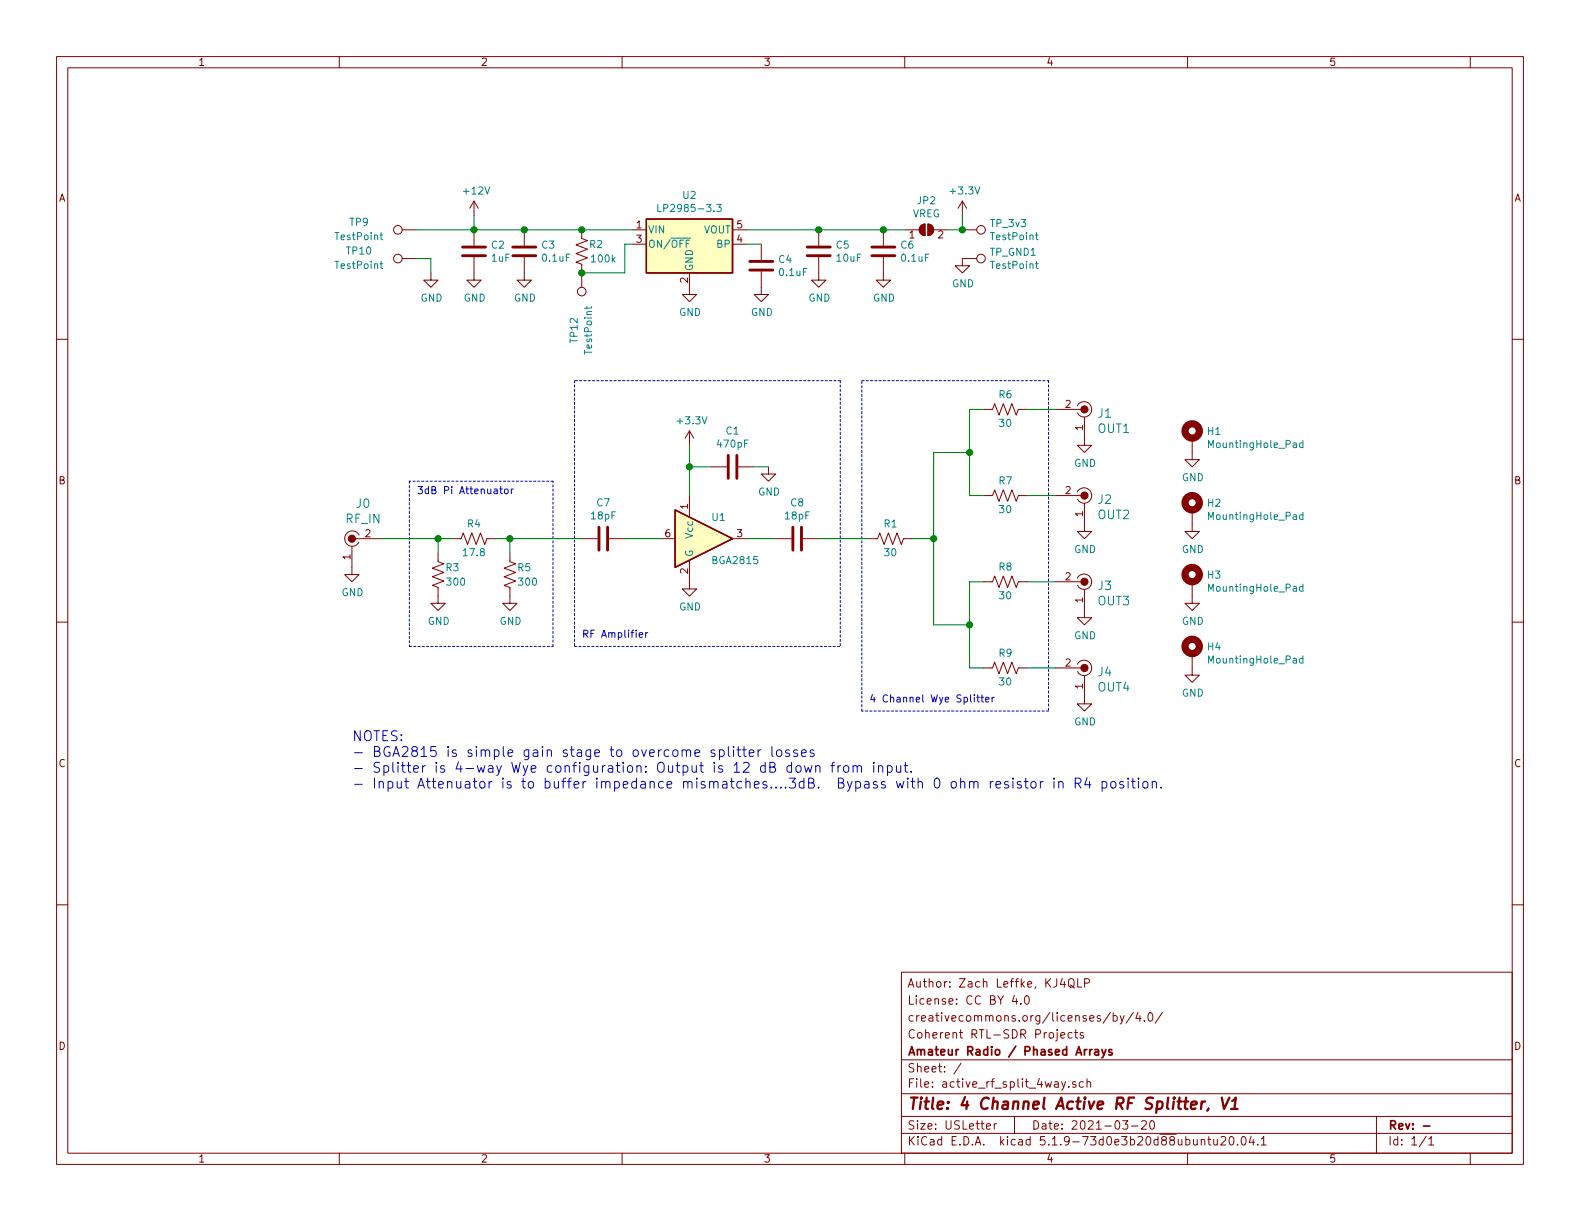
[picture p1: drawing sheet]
EESchema Schematic File Version 4
EELAYER 30 0
EELAYER END
$Descr USLetter 11000 8500
encoding utf-8
Sheet 1 1
Title "4 Channel Active RF Splitter, V1"
Date "2021-03-20"
Rev "-"
Comp "Amateur Radio / Phased Arrays"
Comment1 "Coherent RTL-SDR Projects"
Comment2 "creativecommons.org/licenses/by/4.0/"
Comment3 "License: CC BY 4.0"
Comment4 "Author: Zach Leffke, KJ4QLP"
$EndDescr
$Comp
L dk_Coaxial-Connectors-RF:0734120114 J1
U 1 1
P 7550 2850
F 0 "J1" H 7462 2825 60  0000 R CNN
F 1 "OUT1" H 7462 2719 60  0000 R CNN
F 2 "digikey-footprints:Molex_734120114_UMC_RF_CONN_Vertical" H 7750 3050 60  0001 L CNN
F 3 "https://www.molex.com/pdm_docs/sd/734120110_sd.pdf" H 7750 3150 60  0001 L CNN
F 4 "WM3894CT-ND" H 7750 3250 60  0001 L CNN "Digi-Key_PN"
F 5 "0734120114" H 7750 3350 60  0001 L CNN "MPN"
F 6 "Connectors, Interconnects" H 7750 3450 60  0001 L CNN "Category"
F 7 "Coaxial Connectors (RF)" H 7750 3550 60  0001 L CNN "Family"
F 8 "https://www.molex.com/pdm_docs/sd/734120110_sd.pdf" H 7750 3650 60  0001 L CNN "DK_Datasheet_Link"
F 9 "/product-detail/en/molex/0734120114/WM3894CT-ND/2421931" H 7750 3750 60  0001 L CNN "DK_Detail_Page"
F 10 "CONN UMC RCPT STR 50 OHM SMD" H 7750 3850 60  0001 L CNN "Description"
F 11 "Molex" H 7750 3950 60  0001 L CNN "Manufacturer"
F 12 "Active" H 7750 4050 60  0001 L CNN "Status"
	1    7550 2850
	-1   0    0    -1  
$EndComp
$Comp
L dk_Coaxial-Connectors-RF:0734120114 J2
U 1 1
P 7550 3450
F 0 "J2" H 7462 3425 60  0000 R CNN
F 1 "OUT2" H 7462 3319 60  0000 R CNN
F 2 "digikey-footprints:Molex_734120114_UMC_RF_CONN_Vertical" H 7750 3650 60  0001 L CNN
F 3 "https://www.molex.com/pdm_docs/sd/734120110_sd.pdf" H 7750 3750 60  0001 L CNN
F 4 "WM3894CT-ND" H 7750 3850 60  0001 L CNN "Digi-Key_PN"
F 5 "0734120114" H 7750 3950 60  0001 L CNN "MPN"
F 6 "Connectors, Interconnects" H 7750 4050 60  0001 L CNN "Category"
F 7 "Coaxial Connectors (RF)" H 7750 4150 60  0001 L CNN "Family"
F 8 "https://www.molex.com/pdm_docs/sd/734120110_sd.pdf" H 7750 4250 60  0001 L CNN "DK_Datasheet_Link"
F 9 "/product-detail/en/molex/0734120114/WM3894CT-ND/2421931" H 7750 4350 60  0001 L CNN "DK_Detail_Page"
F 10 "CONN UMC RCPT STR 50 OHM SMD" H 7750 4450 60  0001 L CNN "Description"
F 11 "Molex" H 7750 4550 60  0001 L CNN "Manufacturer"
F 12 "Active" H 7750 4650 60  0001 L CNN "Status"
	1    7550 3450
	-1   0    0    -1  
$EndComp
$Comp
L dk_Coaxial-Connectors-RF:0734120114 J3
U 1 1
P 7550 4050
F 0 "J3" H 7462 4025 60  0000 R CNN
F 1 "OUT3" H 7462 3919 60  0000 R CNN
F 2 "digikey-footprints:Molex_734120114_UMC_RF_CONN_Vertical" H 7750 4250 60  0001 L CNN
F 3 "https://www.molex.com/pdm_docs/sd/734120110_sd.pdf" H 7750 4350 60  0001 L CNN
F 4 "WM3894CT-ND" H 7750 4450 60  0001 L CNN "Digi-Key_PN"
F 5 "0734120114" H 7750 4550 60  0001 L CNN "MPN"
F 6 "Connectors, Interconnects" H 7750 4650 60  0001 L CNN "Category"
F 7 "Coaxial Connectors (RF)" H 7750 4750 60  0001 L CNN "Family"
F 8 "https://www.molex.com/pdm_docs/sd/734120110_sd.pdf" H 7750 4850 60  0001 L CNN "DK_Datasheet_Link"
F 9 "/product-detail/en/molex/0734120114/WM3894CT-ND/2421931" H 7750 4950 60  0001 L CNN "DK_Detail_Page"
F 10 "CONN UMC RCPT STR 50 OHM SMD" H 7750 5050 60  0001 L CNN "Description"
F 11 "Molex" H 7750 5150 60  0001 L CNN "Manufacturer"
F 12 "Active" H 7750 5250 60  0001 L CNN "Status"
	1    7550 4050
	-1   0    0    -1  
$EndComp
$Comp
L dk_Coaxial-Connectors-RF:0734120114 J4
U 1 1
P 7550 4650
F 0 "J4" H 7462 4625 60  0000 R CNN
F 1 "OUT4" H 7462 4519 60  0000 R CNN
F 2 "digikey-footprints:Molex_734120114_UMC_RF_CONN_Vertical" H 7750 4850 60  0001 L CNN
F 3 "https://www.molex.com/pdm_docs/sd/734120110_sd.pdf" H 7750 4950 60  0001 L CNN
F 4 "WM3894CT-ND" H 7750 5050 60  0001 L CNN "Digi-Key_PN"
F 5 "0734120114" H 7750 5150 60  0001 L CNN "MPN"
F 6 "Connectors, Interconnects" H 7750 5250 60  0001 L CNN "Category"
F 7 "Coaxial Connectors (RF)" H 7750 5350 60  0001 L CNN "Family"
F 8 "https://www.molex.com/pdm_docs/sd/734120110_sd.pdf" H 7750 5450 60  0001 L CNN "DK_Datasheet_Link"
F 9 "/product-detail/en/molex/0734120114/WM3894CT-ND/2421931" H 7750 5550 60  0001 L CNN "DK_Detail_Page"
F 10 "CONN UMC RCPT STR 50 OHM SMD" H 7750 5650 60  0001 L CNN "Description"
F 11 "Molex" H 7750 5750 60  0001 L CNN "Manufacturer"
F 12 "Active" H 7750 5850 60  0001 L CNN "Status"
	1    7550 4650
	-1   0    0    -1  
$EndComp
$Comp
L power:GND #PWR01
U 1 1
P 7550 3050
F 0 "#PWR01" H 7550 2800 50  0001 C CNN
F 1 "GND" H 7555 2877 50  0000 C CNN
F 2 "" H 7550 3050 50  0001 C CNN
F 3 "" H 7550 3050 50  0001 C CNN
	1    7550 3050
	1    0    0    -1  
$EndComp
$Comp
L power:GND #PWR02
U 1 1
P 7550 3650
F 0 "#PWR02" H 7550 3400 50  0001 C CNN
F 1 "GND" H 7555 3477 50  0000 C CNN
F 2 "" H 7550 3650 50  0001 C CNN
F 3 "" H 7550 3650 50  0001 C CNN
	1    7550 3650
	1    0    0    -1  
$EndComp
$Comp
L power:GND #PWR03
U 1 1
P 7550 4250
F 0 "#PWR03" H 7550 4000 50  0001 C CNN
F 1 "GND" H 7555 4077 50  0000 C CNN
F 2 "" H 7550 4250 50  0001 C CNN
F 3 "" H 7550 4250 50  0001 C CNN
	1    7550 4250
	1    0    0    -1  
$EndComp
$Comp
L power:GND #PWR04
U 1 1
P 7550 4850
F 0 "#PWR04" H 7550 4600 50  0001 C CNN
F 1 "GND" H 7555 4677 50  0000 C CNN
F 2 "" H 7550 4850 50  0001 C CNN
F 3 "" H 7550 4850 50  0001 C CNN
	1    7550 4850
	1    0    0    -1  
$EndComp
$Comp
L dk_Coaxial-Connectors-RF:0734120114 J0
U 1 1
P 2450 3750
F 0 "J0" H 2528 3997 60  0000 C CNN
F 1 "RF_IN" H 2528 3891 60  0000 C CNN
F 2 "digikey-footprints:Molex_734120114_UMC_RF_CONN_Vertical" H 2650 3950 60  0001 L CNN
F 3 "https://www.molex.com/pdm_docs/sd/734120110_sd.pdf" H 2650 4050 60  0001 L CNN
F 4 "WM3894CT-ND" H 2650 4150 60  0001 L CNN "Digi-Key_PN"
F 5 "0734120114" H 2650 4250 60  0001 L CNN "MPN"
F 6 "Connectors, Interconnects" H 2650 4350 60  0001 L CNN "Category"
F 7 "Coaxial Connectors (RF)" H 2650 4450 60  0001 L CNN "Family"
F 8 "https://www.molex.com/pdm_docs/sd/734120110_sd.pdf" H 2650 4550 60  0001 L CNN "DK_Datasheet_Link"
F 9 "/product-detail/en/molex/0734120114/WM3894CT-ND/2421931" H 2650 4650 60  0001 L CNN "DK_Detail_Page"
F 10 "CONN UMC RCPT STR 50 OHM SMD" H 2650 4750 60  0001 L CNN "Description"
F 11 "Molex" H 2650 4850 60  0001 L CNN "Manufacturer"
F 12 "Active" H 2650 4950 60  0001 L CNN "Status"
	1    2450 3750
	1    0    0    -1  
$EndComp
$Comp
L power:GND #PWR05
U 1 1
P 2450 3950
F 0 "#PWR05" H 2450 3700 50  0001 C CNN
F 1 "GND" H 2455 3777 50  0000 C CNN
F 2 "" H 2450 3950 50  0001 C CNN
F 3 "" H 2450 3950 50  0001 C CNN
	1    2450 3950
	1    0    0    -1  
$EndComp
Text Notes 2450 5500 0    69   ~ 0
NOTES:\n- BGA2815 is simple gain stage to overcome splitter losses\n- Splitter is 4-way Wye configuration: Output is 12 dB down from input.\n- Input Attenuator is to buffer impedance mismatches....3dB.  Bypass with 0 ohm resistor in R4 position.
$Comp
L Device:R_US R1
U 1 1
P 6200 3750
F 0 "R1" V 6300 3750 50  0000 C CNN
F 1 "30" V 6100 3750 50  0000 C CNN
F 2 "Resistor_SMD:R_0805_2012Metric" V 6240 3740 50  0001 C CNN
F 3 "~" H 6200 3750 50  0001 C CNN
	1    6200 3750
	0    -1   -1   0   
$EndComp
$Comp
L power:+3.3V #PWR0101
U 1 1
P 4800 3100
F 0 "#PWR0101" H 4800 2950 50  0001 C CNN
F 1 "+3.3V" H 4815 3273 50  0000 C CNN
F 2 "" H 4800 3100 50  0001 C CNN
F 3 "" H 4800 3100 50  0001 C CNN
	1    4800 3100
	1    0    0    -1  
$EndComp
$Comp
L power:GND #PWR0102
U 1 1
P 4800 4050
F 0 "#PWR0102" H 4800 3800 50  0001 C CNN
F 1 "GND" H 4805 3877 50  0000 C CNN
F 2 "" H 4800 4050 50  0001 C CNN
F 3 "" H 4800 4050 50  0001 C CNN
	1    4800 4050
	1    0    0    -1  
$EndComp
$Comp
L Device:C C1
U 1 1
P 5100 3250
F 0 "C1" V 4848 3250 50  0000 C CNN
F 1 "470pF" V 4939 3250 50  0000 C CNN
F 2 "Capacitor_SMD:C_0805_2012Metric" H 5138 3100 50  0001 C CNN
F 3 "~" H 5100 3250 50  0001 C CNN
	1    5100 3250
	0    1    1    0   
$EndComp
$Comp
L power:GND #PWR0104
U 1 1
P 5350 3250
F 0 "#PWR0104" H 5350 3000 50  0001 C CNN
F 1 "GND" H 5355 3077 50  0000 C CNN
F 2 "" H 5350 3250 50  0001 C CNN
F 3 "" H 5350 3250 50  0001 C CNN
	1    5350 3250
	1    0    0    -1  
$EndComp
Wire Wire Line
	4800 3100 4800 3250
Wire Wire Line
	4950 3250 4800 3250
Connection ~ 4800 3250
Wire Wire Line
	4800 3250 4800 3450
Wire Wire Line
	5250 3250 5350 3250
$Comp
L Mechanical:MountingHole_Pad H1
U 1 1
P 8300 3050
F 0 "H1" H 8400 3099 50  0000 L CNN
F 1 "MountingHole_Pad" H 8400 3008 50  0000 L CNN
F 2 "MountingHole:MountingHole_2.2mm_M2_Pad_Via" H 8300 3050 50  0001 C CNN
F 3 "~" H 8300 3050 50  0001 C CNN
	1    8300 3050
	1    0    0    -1  
$EndComp
$Comp
L power:GND #PWR0112
U 1 1
P 8300 3150
F 0 "#PWR0112" H 8300 2900 50  0001 C CNN
F 1 "GND" H 8305 2977 50  0000 C CNN
F 2 "" H 8300 3150 50  0001 C CNN
F 3 "" H 8300 3150 50  0001 C CNN
	1    8300 3150
	1    0    0    -1  
$EndComp
$Comp
L Mechanical:MountingHole_Pad H2
U 1 1
P 8300 3550
F 0 "H2" H 8400 3599 50  0000 L CNN
F 1 "MountingHole_Pad" H 8400 3508 50  0000 L CNN
F 2 "MountingHole:MountingHole_2.2mm_M2_Pad_Via" H 8300 3550 50  0001 C CNN
F 3 "~" H 8300 3550 50  0001 C CNN
	1    8300 3550
	1    0    0    -1  
$EndComp
$Comp
L power:GND #PWR06
U 1 1
P 8300 3650
F 0 "#PWR06" H 8300 3400 50  0001 C CNN
F 1 "GND" H 8305 3477 50  0000 C CNN
F 2 "" H 8300 3650 50  0001 C CNN
F 3 "" H 8300 3650 50  0001 C CNN
	1    8300 3650
	1    0    0    -1  
$EndComp
$Comp
L Mechanical:MountingHole_Pad H3
U 1 1
P 8300 4050
F 0 "H3" H 8400 4099 50  0000 L CNN
F 1 "MountingHole_Pad" H 8400 4008 50  0000 L CNN
F 2 "MountingHole:MountingHole_2.2mm_M2_Pad_Via" H 8300 4050 50  0001 C CNN
F 3 "~" H 8300 4050 50  0001 C CNN
	1    8300 4050
	1    0    0    -1  
$EndComp
$Comp
L power:GND #PWR07
U 1 1
P 8300 4150
F 0 "#PWR07" H 8300 3900 50  0001 C CNN
F 1 "GND" H 8305 3977 50  0000 C CNN
F 2 "" H 8300 4150 50  0001 C CNN
F 3 "" H 8300 4150 50  0001 C CNN
	1    8300 4150
	1    0    0    -1  
$EndComp
$Comp
L Mechanical:MountingHole_Pad H4
U 1 1
P 8300 4550
F 0 "H4" H 8400 4599 50  0000 L CNN
F 1 "MountingHole_Pad" H 8400 4508 50  0000 L CNN
F 2 "MountingHole:MountingHole_2.2mm_M2_Pad_Via" H 8300 4550 50  0001 C CNN
F 3 "~" H 8300 4550 50  0001 C CNN
	1    8300 4550
	1    0    0    -1  
$EndComp
$Comp
L power:GND #PWR08
U 1 1
P 8300 4650
F 0 "#PWR08" H 8300 4400 50  0001 C CNN
F 1 "GND" H 8305 4477 50  0000 C CNN
F 2 "" H 8300 4650 50  0001 C CNN
F 3 "" H 8300 4650 50  0001 C CNN
	1    8300 4650
	1    0    0    -1  
$EndComp
$Comp
L Device:R_US R6
U 1 1
P 7000 2850
F 0 "R6" V 7100 2850 50  0000 C CNN
F 1 "30" V 6900 2850 50  0000 C CNN
F 2 "Resistor_SMD:R_0805_2012Metric" V 7040 2840 50  0001 C CNN
F 3 "~" H 7000 2850 50  0001 C CNN
	1    7000 2850
	0    -1   -1   0   
$EndComp
$Comp
L Device:R_US R7
U 1 1
P 7000 3450
F 0 "R7" V 7100 3450 50  0000 C CNN
F 1 "30" V 6900 3450 50  0000 C CNN
F 2 "Resistor_SMD:R_0805_2012Metric" V 7040 3440 50  0001 C CNN
F 3 "~" H 7000 3450 50  0001 C CNN
	1    7000 3450
	0    -1   -1   0   
$EndComp
$Comp
L Device:R_US R8
U 1 1
P 7000 4050
F 0 "R8" V 7100 4050 50  0000 C CNN
F 1 "30" V 6900 4050 50  0000 C CNN
F 2 "Resistor_SMD:R_0805_2012Metric" V 7040 4040 50  0001 C CNN
F 3 "~" H 7000 4050 50  0001 C CNN
	1    7000 4050
	0    -1   -1   0   
$EndComp
$Comp
L Device:R_US R9
U 1 1
P 7000 4650
F 0 "R9" V 7100 4650 50  0000 C CNN
F 1 "30" V 6900 4650 50  0000 C CNN
F 2 "Resistor_SMD:R_0805_2012Metric" V 7040 4640 50  0001 C CNN
F 3 "~" H 7000 4650 50  0001 C CNN
	1    7000 4650
	0    -1   -1   0   
$EndComp
Wire Wire Line
	7150 2850 7350 2850
Wire Wire Line
	7150 3450 7350 3450
Wire Wire Line
	7150 4050 7350 4050
Wire Wire Line
	7150 4650 7350 4650
Wire Wire Line
	6850 2850 6750 2850
Wire Wire Line
	6750 2850 6750 3150
Wire Wire Line
	6750 3450 6850 3450
Wire Wire Line
	6850 4050 6750 4050
Wire Wire Line
	6750 4050 6750 4350
Wire Wire Line
	6750 4650 6850 4650
Wire Wire Line
	6350 3750 6500 3750
Wire Wire Line
	6500 3750 6500 3150
Wire Wire Line
	6500 3150 6750 3150
Connection ~ 6750 3150
Wire Wire Line
	6750 3150 6750 3450
Wire Wire Line
	6500 3750 6500 4350
Wire Wire Line
	6500 4350 6750 4350
Connection ~ 6500 3750
Connection ~ 6750 4350
Wire Wire Line
	6750 4350 6750 4650
$Comp
L Device:R_US R4
U 1 1
P 3300 3750
F 0 "R4" V 3400 3750 50  0000 C CNN
F 1 "17.8" V 3200 3750 50  0000 C CNN
F 2 "Resistor_SMD:R_0805_2012Metric" V 3340 3740 50  0001 C CNN
F 3 "~" H 3300 3750 50  0001 C CNN
	1    3300 3750
	0    -1   -1   0   
$EndComp
$Comp
L Device:R_US R3
U 1 1
P 3050 4000
F 0 "R3" H 3150 4050 50  0000 C CNN
F 1 "300" H 3100 3950 50  0000 L CNN
F 2 "Resistor_SMD:R_0805_2012Metric" V 3090 3990 50  0001 C CNN
F 3 "~" H 3050 4000 50  0001 C CNN
	1    3050 4000
	1    0    0    -1  
$EndComp
$Comp
L Device:R_US R5
U 1 1
P 3550 4000
F 0 "R5" H 3650 4050 50  0000 C CNN
F 1 "300" H 3600 3950 50  0000 L CNN
F 2 "Resistor_SMD:R_0805_2012Metric" V 3590 3990 50  0001 C CNN
F 3 "~" H 3550 4000 50  0001 C CNN
	1    3550 4000
	1    0    0    -1  
$EndComp
$Comp
L power:GND #PWR0103
U 1 1
P 3550 4150
F 0 "#PWR0103" H 3550 3900 50  0001 C CNN
F 1 "GND" H 3555 3977 50  0000 C CNN
F 2 "" H 3550 4150 50  0001 C CNN
F 3 "" H 3550 4150 50  0001 C CNN
	1    3550 4150
	1    0    0    -1  
$EndComp
$Comp
L power:GND #PWR0105
U 1 1
P 3050 4150
F 0 "#PWR0105" H 3050 3900 50  0001 C CNN
F 1 "GND" H 3055 3977 50  0000 C CNN
F 2 "" H 3050 4150 50  0001 C CNN
F 3 "" H 3050 4150 50  0001 C CNN
	1    3050 4150
	1    0    0    -1  
$EndComp
Wire Wire Line
	4600 3750 4350 3750
Wire Wire Line
	3550 3850 3550 3750
Connection ~ 3550 3750
Wire Wire Line
	3550 3750 3450 3750
Wire Wire Line
	3150 3750 3050 3750
Wire Wire Line
	3050 3750 3050 3850
Wire Wire Line
	3050 3750 2650 3750
Connection ~ 3050 3750
$Comp
L Device:C C8
U 1 1
P 5550 3750
F 0 "C8" V 5298 3750 50  0000 C CNN
F 1 "18pF" V 5389 3750 50  0000 C CNN
F 2 "Capacitor_SMD:C_0805_2012Metric" H 5588 3600 50  0001 C CNN
F 3 "~" H 5550 3750 50  0001 C CNN
	1    5550 3750
	0    1    1    0   
$EndComp
$Comp
L Device:C C7
U 1 1
P 4200 3750
F 0 "C7" V 3948 3750 50  0000 C CNN
F 1 "18pF" V 4039 3750 50  0000 C CNN
F 2 "Capacitor_SMD:C_0805_2012Metric" H 4238 3600 50  0001 C CNN
F 3 "~" H 4200 3750 50  0001 C CNN
	1    4200 3750
	0    1    1    0   
$EndComp
Wire Wire Line
	5700 3750 6050 3750
Wire Wire Line
	5400 3750 5200 3750
Wire Wire Line
	4050 3750 3550 3750
$Comp
L Regulator_Linear:LP2985-3.3 U2
U 1 1
P 4800 1700
F 0 "U2" H 4800 2042 50  0000 C CNN
F 1 "LP2985-3.3" H 4800 1951 50  0000 C CNN
F 2 "Package_TO_SOT_SMD:SOT-23-5" H 4800 2025 50  0001 C CNN
F 3 "http://www.ti.com/lit/ds/symlink/lp2985.pdf" H 4800 1700 50  0001 C CNN
	1    4800 1700
	1    0    0    -1  
$EndComp
Connection ~ 4050 1900
$Comp
L Connector:TestPoint TP12
U 1 1
P 4050 1900
F 0 "TP12" V 4100 2300 50  0000 C CNN
F 1 "TestPoint" V 4000 2300 50  0000 C CNN
F 2 "TestPoint:TestPoint_Pad_2.0x2.0mm" H 4250 1900 50  0001 C CNN
F 3 "~" H 4250 1900 50  0001 C CNN
	1    4050 1900
	-1   0    0    1   
$EndComp
Wire Wire Line
	6700 1600 6700 1500
Wire Wire Line
	6600 1600 6700 1600
Connection ~ 6150 1600
Wire Wire Line
	6150 1600 6300 1600
$Comp
L power:+3.3V #PWR017
U 1 1
P 6700 1500
F 0 "#PWR017" H 6700 1350 50  0001 C CNN
F 1 "+3.3V" H 6715 1673 50  0000 C CNN
F 2 "" H 6700 1500 50  0001 C CNN
F 3 "" H 6700 1500 50  0001 C CNN
	1    6700 1500
	1    0    0    -1  
$EndComp
$Comp
L Jumper:SolderJumper_2_Open JP2
U 1 1
P 6450 1600
F 0 "JP2" H 6450 1805 50  0000 C CNN
F 1 "VREG" H 6450 1714 50  0000 C CNN
F 2 "Jumper:SolderJumper-2_P1.3mm_Open_RoundedPad1.0x1.5mm" H 6450 1600 50  0001 C CNN
F 3 "~" H 6450 1600 50  0001 C CNN
	1    6450 1600
	1    0    0    -1  
$EndComp
Wire Wire Line
	3000 1800 3000 1900
Wire Wire Line
	2900 1800 3000 1800
$Comp
L Connector:TestPoint TP10
U 1 1
P 2900 1800
F 0 "TP10" V 2950 2200 50  0000 C CNN
F 1 "TestPoint" V 2850 2200 50  0000 C CNN
F 2 "TestPoint:TestPoint_Pad_2.0x2.0mm" H 3100 1800 50  0001 C CNN
F 3 "~" H 3100 1800 50  0001 C CNN
	1    2900 1800
	0    -1   -1   0   
$EndComp
$Comp
L power:GND #PWR09
U 1 1
P 3000 1900
F 0 "#PWR09" H 3000 1650 50  0001 C CNN
F 1 "GND" H 3005 1727 50  0000 C CNN
F 2 "" H 3000 1900 50  0001 C CNN
F 3 "" H 3000 1900 50  0001 C CNN
	1    3000 1900
	1    0    0    -1  
$EndComp
Wire Wire Line
	3300 1500 3300 1600
$Comp
L power:+12V #PWR010
U 1 1
P 3300 1500
F 0 "#PWR010" H 3300 1350 50  0001 C CNN
F 1 "+12V" H 3315 1673 50  0000 C CNN
F 2 "" H 3300 1500 50  0001 C CNN
F 3 "" H 3300 1500 50  0001 C CNN
	1    3300 1500
	1    0    0    -1  
$EndComp
Connection ~ 3300 1600
Wire Wire Line
	2900 1600 3300 1600
$Comp
L Connector:TestPoint TP9
U 1 1
P 2900 1600
F 0 "TP9" V 2950 2000 50  0000 C CNN
F 1 "TestPoint" V 2850 2000 50  0000 C CNN
F 2 "TestPoint:TestPoint_Pad_2.0x2.0mm" H 3100 1600 50  0001 C CNN
F 3 "~" H 3100 1600 50  0001 C CNN
	1    2900 1600
	0    -1   -1   0   
$EndComp
$Comp
L power:GND #PWR016
U 1 1
P 6150 1900
F 0 "#PWR016" H 6150 1650 50  0001 C CNN
F 1 "GND" H 6155 1727 50  0000 C CNN
F 2 "" H 6150 1900 50  0001 C CNN
F 3 "" H 6150 1900 50  0001 C CNN
	1    6150 1900
	1    0    0    -1  
$EndComp
$Comp
L power:GND #PWR015
U 1 1
P 5700 1900
F 0 "#PWR015" H 5700 1650 50  0001 C CNN
F 1 "GND" H 5705 1727 50  0000 C CNN
F 2 "" H 5700 1900 50  0001 C CNN
F 3 "" H 5700 1900 50  0001 C CNN
	1    5700 1900
	1    0    0    -1  
$EndComp
$Comp
L power:GND #PWR014
U 1 1
P 5300 2000
F 0 "#PWR014" H 5300 1750 50  0001 C CNN
F 1 "GND" H 5305 1827 50  0000 C CNN
F 2 "" H 5300 2000 50  0001 C CNN
F 3 "" H 5300 2000 50  0001 C CNN
	1    5300 2000
	1    0    0    -1  
$EndComp
Wire Wire Line
	5200 1700 5300 1700
Connection ~ 5700 1600
Wire Wire Line
	5700 1600 6150 1600
Wire Wire Line
	5200 1600 5700 1600
$Comp
L Device:C C6
U 1 1
P 6150 1750
F 0 "C6" H 6265 1796 50  0000 L CNN
F 1 "0.1uF" H 6265 1705 50  0000 L CNN
F 2 "Capacitor_SMD:C_0805_2012Metric" H 6188 1600 50  0001 C CNN
F 3 "~" H 6150 1750 50  0001 C CNN
	1    6150 1750
	1    0    0    -1  
$EndComp
$Comp
L Device:C C5
U 1 1
P 5700 1750
F 0 "C5" H 5815 1796 50  0000 L CNN
F 1 "10uF" H 5815 1705 50  0000 L CNN
F 2 "Capacitor_SMD:C_0805_2012Metric" H 5738 1600 50  0001 C CNN
F 3 "~" H 5700 1750 50  0001 C CNN
	1    5700 1750
	1    0    0    -1  
$EndComp
$Comp
L Device:C C4
U 1 1
P 5300 1850
F 0 "C4" H 5415 1896 50  0000 L CNN
F 1 "0.1uF" H 5415 1805 50  0000 L CNN
F 2 "Capacitor_SMD:C_0805_2012Metric" H 5338 1700 50  0001 C CNN
F 3 "~" H 5300 1850 50  0001 C CNN
	1    5300 1850
	1    0    0    -1  
$EndComp
Wire Wire Line
	4350 1900 4050 1900
Wire Wire Line
	4350 1700 4350 1900
Wire Wire Line
	4400 1700 4350 1700
Connection ~ 3650 1600
Wire Wire Line
	3650 1600 3300 1600
Connection ~ 4050 1600
Wire Wire Line
	4050 1600 3650 1600
Wire Wire Line
	4400 1600 4050 1600
$Comp
L power:GND #PWR011
U 1 1
P 3300 1900
F 0 "#PWR011" H 3300 1650 50  0001 C CNN
F 1 "GND" H 3305 1727 50  0000 C CNN
F 2 "" H 3300 1900 50  0001 C CNN
F 3 "" H 3300 1900 50  0001 C CNN
	1    3300 1900
	1    0    0    -1  
$EndComp
$Comp
L power:GND #PWR012
U 1 1
P 3650 1900
F 0 "#PWR012" H 3650 1650 50  0001 C CNN
F 1 "GND" H 3655 1727 50  0000 C CNN
F 2 "" H 3650 1900 50  0001 C CNN
F 3 "" H 3650 1900 50  0001 C CNN
	1    3650 1900
	1    0    0    -1  
$EndComp
$Comp
L power:GND #PWR013
U 1 1
P 4800 2000
F 0 "#PWR013" H 4800 1750 50  0001 C CNN
F 1 "GND" H 4805 1827 50  0000 C CNN
F 2 "" H 4800 2000 50  0001 C CNN
F 3 "" H 4800 2000 50  0001 C CNN
	1    4800 2000
	1    0    0    -1  
$EndComp
$Comp
L Device:C C2
U 1 1
P 3300 1750
F 0 "C2" H 3415 1796 50  0000 L CNN
F 1 "1uF" H 3415 1705 50  0000 L CNN
F 2 "Capacitor_SMD:C_0805_2012Metric" H 3338 1600 50  0001 C CNN
F 3 "~" H 3300 1750 50  0001 C CNN
	1    3300 1750
	1    0    0    -1  
$EndComp
$Comp
L Device:C C3
U 1 1
P 3650 1750
F 0 "C3" H 3765 1796 50  0000 L CNN
F 1 "0.1uF" H 3765 1705 50  0000 L CNN
F 2 "Capacitor_SMD:C_0805_2012Metric" H 3688 1600 50  0001 C CNN
F 3 "~" H 3650 1750 50  0001 C CNN
	1    3650 1750
	1    0    0    -1  
$EndComp
$Comp
L Device:R_US R2
U 1 1
P 4050 1750
F 0 "R2" H 4150 1800 50  0000 C CNN
F 1 "100k" H 4200 1700 50  0000 C CNN
F 2 "Resistor_SMD:R_0805_2012Metric" V 4090 1740 50  0001 C CNN
F 3 "~" H 4050 1750 50  0001 C CNN
	1    4050 1750
	1    0    0    -1  
$EndComp
$Comp
L power:GND #PWR0111
U 1 1
P 6700 1800
F 0 "#PWR0111" H 6700 1550 50  0001 C CNN
F 1 "GND" H 6705 1627 50  0000 C CNN
F 2 "" H 6700 1800 50  0001 C CNN
F 3 "" H 6700 1800 50  0001 C CNN
	1    6700 1800
	1    0    0    -1  
$EndComp
$Comp
L Connector:TestPoint TP_GND1
U 1 1
P 6700 1800
F 0 "TP_GND1" V 6654 1988 50  0000 L CNN
F 1 "TestPoint" V 6745 1988 50  0000 L CNN
F 2 "TestPoint:TestPoint_Pad_2.0x2.0mm" H 6900 1800 50  0001 C CNN
F 3 "~" H 6900 1800 50  0001 C CNN
	1    6700 1800
	0    1    1    0   
$EndComp
$Comp
L Connector:TestPoint TP_3v3
U 1 1
P 6700 1600
F 0 "TP_3v3" V 6654 1788 50  0000 L CNN
F 1 "TestPoint" V 6745 1788 50  0000 L CNN
F 2 "TestPoint:TestPoint_Pad_2.0x2.0mm" H 6900 1600 50  0001 C CNN
F 3 "~" H 6900 1600 50  0001 C CNN
	1    6700 1600
	0    1    1    0   
$EndComp
$Comp
L RF_Amplifier:BGA2815 U1
U 1 1
P 4900 3750
F 0 "U1" H 4950 3900 50  0000 L CNN
F 1 "BGA2815" H 4950 3600 50  0000 L CNN
F 2 "Package_TO_SOT_SMD:SOT-363_SC-70-6" H 4850 3100 50  0001 C CNN
F 3 "https://www.nxp.com/docs/en/data-sheet/BGA2815.pdf" H 4900 3750 50  0001 C CNN
	1    4900 3750
	1    0    0    -1  
$EndComp
Wire Notes Line
	2850 3350 2850 4500
Wire Notes Line
	2850 4500 3850 4500
Wire Notes Line
	3850 4500 3850 3350
Wire Notes Line
	3850 3350 2850 3350
Connection ~ 6700 1600
Wire Notes Line
	7300 2650 7300 4950
Wire Notes Line
	7300 4950 6000 4950
Wire Notes Line
	6000 4950 6000 2650
Wire Notes Line
	6000 2650 7300 2650
Text Notes 6050 4900 0    50   ~ 0
4 Channel Wye Splitter
Wire Notes Line
	5850 2650 4000 2650
Text Notes 4050 4450 0    50   ~ 0
RF Amplifier
Wire Notes Line
	4000 4500 5850 4500
Wire Notes Line
	5850 2650 5850 4500
Wire Notes Line
	4000 2650 4000 4500
Text Notes 2900 3450 0    50   ~ 0
3dB Pi Attenuator
$EndSCHEMATC
